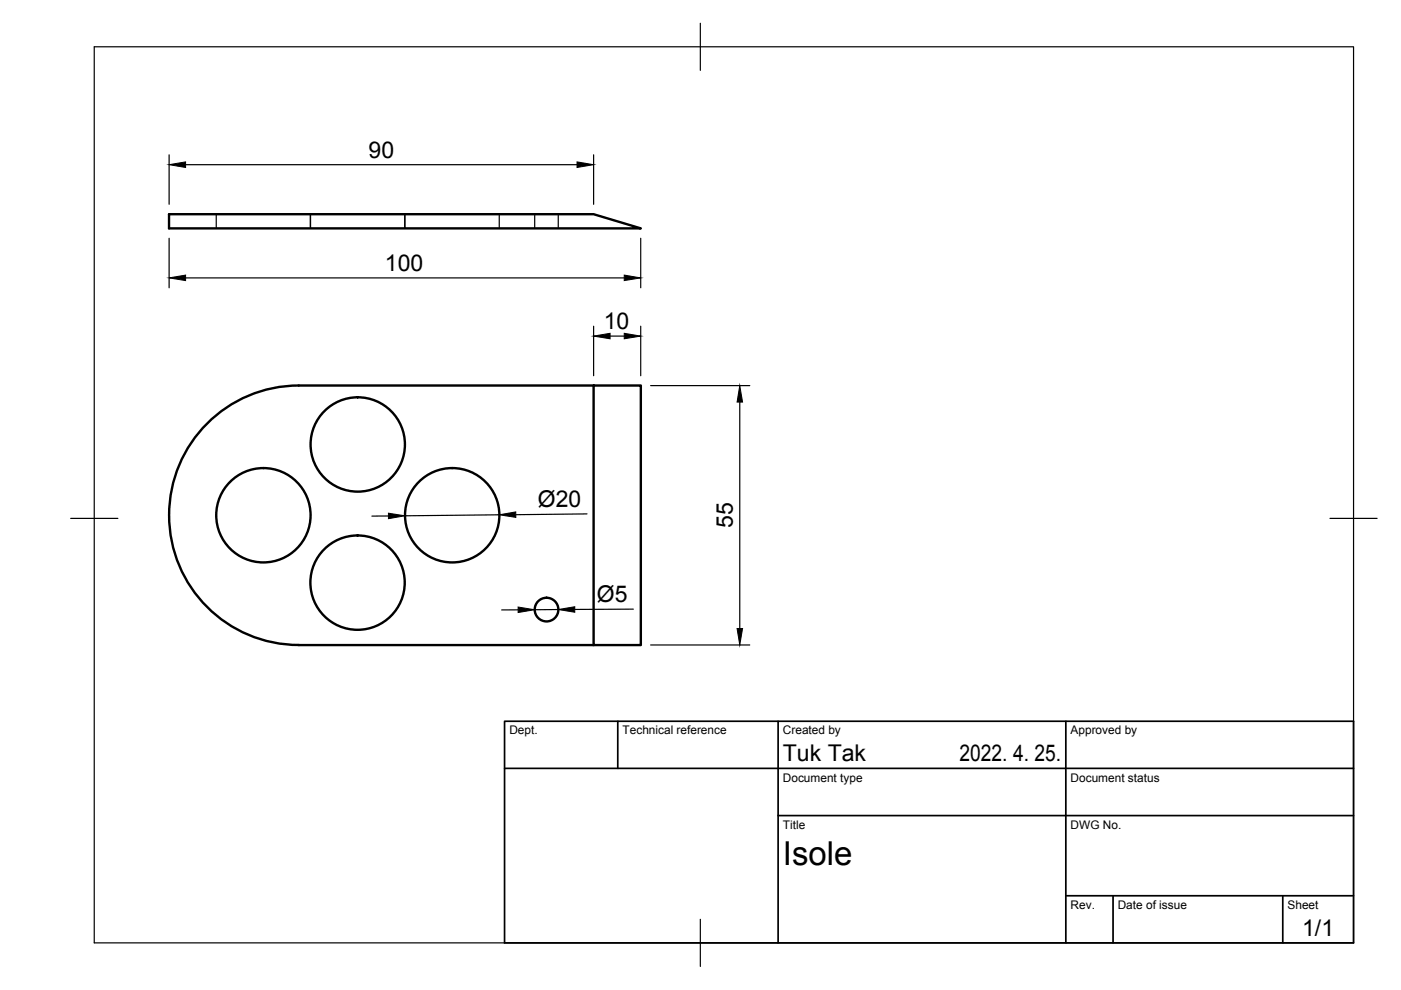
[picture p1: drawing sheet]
<svg xmlns="http://www.w3.org/2000/svg" width="297mm" height="210mm" viewBox="0 0 297 210" stroke-linecap="round" stroke-linejoin="round" font-family="sans-serif">
<g fill="none" stroke="#000" stroke-width=".51">
<path d="M35.8 45.4h90.1l10 3h-100.1zM125.9 81.7h10v55.1h-10zM125.9 81.7h-62.5a27.5 27.5 0 0 0-27.5 27.5 27.5 27.5 0 0 0 27.5 27.6h62.5"/>
<circle cx="75.9" cy="94.2" r="10"/>
<circle cx="55.8" cy="109.2" r="10"/>
<circle cx="95.9" cy="109.2" r="10"/>
<circle cx="75.8" cy="123.5" r="10"/>
<circle cx="115.9" cy="129.2" r="2.51"/>
</g>
<path d="M45.8 45.4v3M65.8 45.4v3M85.8 45.4v3M85.9 45.4v3M105.9 45.4v3M113.4 45.4v3M118.4 45.4v3" fill="none" stroke="#000" stroke-width=".25"/>
<!-- layer: TitleBlock -->
<path d="M107 152.9h180v47h-180zM131 152.9v10M165 152.9v47M226 152.9v47M107 162.9h180M165 172.9h122M226 189.9h61M236 189.9v10M272 189.9v10" fill="none" stroke="#000" stroke-width=".36"/>
<!-- layer: Dimensions -->
<g fill="none" stroke="#000" stroke-width=".25">
<path d="M35.9 32.8v10.5M39.3 34.9h83M125.9 32.8v10.5M35.9 50.5v10.5M39.3 58.9h93.1M135.8 50.5v10.5M125.9 69.2v10.5M129.3 71.3h3.1M135.8 69.2v10.5M137.9 81.8h21.1M156.8 85.3v48M82.4 109.4h-3.6"/>
<path d="M105.9 109.1l-20 .3M124.5 109l-15.2 .1M109.9 129.3h-3.5M118.4 129.2l-5.1 .1M134.3 129.2h-12.4M137.9 136.8h21.1"/>
</g>
<path d="M35.9 34.9l3.4-.6v1.2zM122.3 34.3l3.6 .6-3.6 .6zM35.9 58.9l3.4-.6v1.2zM132.4 58.3l3.4 .6-3.4 .6zM125.9 71.3l3.4-.6v1.1zM132.4 70.7l3.4 .6-3.4 .5zM156.8 81.8l.6 3.5h-1.1zM82.4 108.8l3.5 .6-3.5 .6zM105.9 109.1l3.4-.6 .1 1.2zM109.9 128.7l3.4 .6-3.4 .6zM118.4 129.2l3.5-.6v1.2zM156.3 133.3h1.1l-.6 3.5z" fill="#000" stroke="#000" stroke-width=".21"/>
<!-- layer: Border -->
<path d="M20 9.9h267v190h-267zM148.5 4.9v10M15 109.9h10M282 109.9h10M148.5 194.9v10" fill="none" stroke="#000" stroke-width=".25"/>
<text font-size="7" x="166" y="183.4">Isole</text>
<g font-size="4.9">
<text x="78.1" y="33.5">90</text>
<text x="81.6" y="57.5">100</text>
<text x="128" y="69.8">10</text>
<text x="114" y="107.5" transform="rotate(-1 114 107.5)">Ø20</text>
<text x="155.4" y="112" transform="rotate(-90 155.4 112)">55</text>
<text x="126.6" y="127.6">Ø5</text>
<text x="166" y="161.4">Tuk Tak</text>
<text x="203.5" y="161.4">2022. 4. 25.</text>
<text x="276.1" y="198.6">1/1</text>
</g>
<g font-size="2.5">
<text x="108" y="155.7">Dept.</text>
<text x="132" y="155.7">Technical reference</text>
<text x="166" y="155.7">Created by</text>
<text x="227" y="155.7">Approved by</text>
<text x="166" y="165.7">Document type</text>
<text x="227" y="165.7">Document status</text>
<text x="166" y="175.7">Title</text>
<text x="227" y="175.7">DWG No.</text>
<text x="227" y="192.7">Rev.</text>
<text x="237" y="192.7">Date of issue</text>
<text x="273" y="192.7">Sheet</text>
</g>
</svg>
